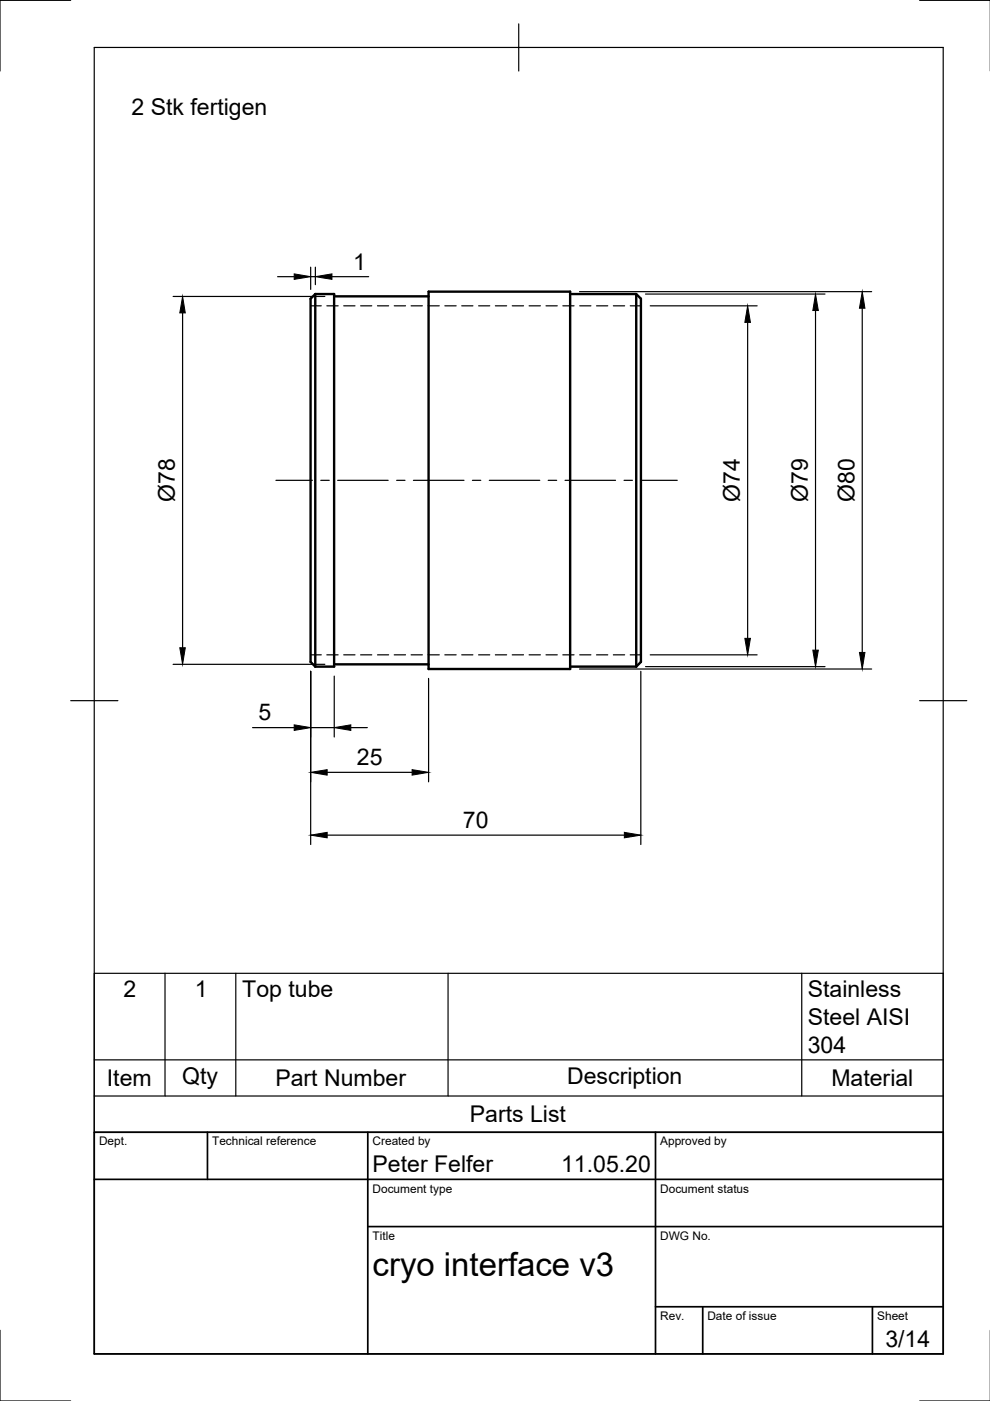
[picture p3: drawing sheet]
<svg xmlns="http://www.w3.org/2000/svg" width="210mm" height="297mm" viewBox="0 0 210 297" stroke-linecap="round" stroke-linejoin="round" font-family="sans-serif">
<!-- layer: Visible -->
<path d="M66.8 62.3l-1 1v77l1 1M66.8 62.3v79M66.8 62.3h4v79h-4M70.8 62.8h20.1M90.9 61.8h30v80h-30zM120.9 62.3h14l1 1v77l-1 1M134.9 62.3v79M70.8 140.9h20.1M120.9 141.3h14" fill="none" stroke="#000" stroke-width=".51"/>
<!-- layer: Hidden -->
<g fill="none" stroke="#000" stroke-width=".25">
<path d="M65.8 64.8h2.3M69.3 64.8h2.4M72.9 64.8h2.4M76.5 64.8h2.3M80 64.8h2.4M83.6 64.8h2.4M87.2 64.8h2.4M90.7 64.8h2.4M94.3 64.8h2.4M97.9 64.8h2.4M101.5 64.8h2.3M105 64.8h2.4"/>
<path d="M108.6 64.8h2.4M112.2 64.8h2.4M115.8 64.8h2.4M119.3 64.8h2.4M122.9 64.8h2.4M126.5 64.8h2.4M130 64.8h2.4M133.6 64.8h2.3M65.8 138.8h2.3M69.3 138.8h2.4M72.9 138.8h2.4M76.5 138.8h2.3"/>
<path d="M80 138.8h2.4M83.6 138.8h2.4M87.2 138.8h2.4M90.7 138.8h2.4M94.3 138.8h2.4M97.9 138.8h2.4M101.5 138.8h2.3M105 138.8h2.4M108.6 138.8h2.4M112.2 138.8h2.4M115.8 138.8h2.4M119.3 138.8h2.4"/>
<path d="M122.9 138.8h2.4M126.5 138.8h2.4M130 138.8h2.4M133.6 138.8h2.3"/>
</g>
<!-- layer: TitleBlock -->
<path d="M20 240.1h180v46.9h-180zM20 250h180M44 240.1v9.9M78 240.1v46.9M139 240.1v46.9M78 260.1h122M139 277.1h61M149 277.1v9.9M185 277.1v9.9" fill="none" stroke="#000" stroke-width=".36"/>
<!-- layer: Border -->
<path d="M15 .1h-15v15M20 10.1h180v276.9h-180zM110 5.1v10M195 .1h15M15 148.6h10M195 148.6h10M0 282.1v14.9h15M195 297h15" fill="none" stroke="#000" stroke-width=".25"/>
<!-- layer: FD_Dimensions -->
<g fill="none" stroke="#000" stroke-width=".25">
<path d="M58.9 58.7h3.5M65.9 56.6v4.7M65.9 58.7h1M66.9 56.6v3.8M70.4 58.7h7.8M36.7 62.9h32.2M38.7 66.3v71M122.9 61.8h61.9M136.9 62.3h38M137.9 64.8h22.6M158.5 68.4v66.9M172.9 65.8v72"/>
<path d="M182.8 65.3v73M137.9 138.8h22.6M36.7 140.9h32.2M53.6 154.3h8.8M65.9 142.3v36.8M65.9 154.3h5M70.9 143.3v13M74.4 154.3h3.5M90.9 143.8v22M122.9 141.8h61.9M135.9 142.3v36.8M136.9 141.3h38"/>
<path d="M69.4 177.1h63M69.4 163.8h18"/>
</g>
<g fill="#000" stroke="#000" stroke-width=".21">
<path d="M62.4 58.1l3.5 .6-3.5 .5zM66.9 58.7l3.5-.6v1.1zM38.7 62.9l.6 3.4h-1.2zM158.5 64.8l.6 3.6h-1.2zM172.9 62.3l.6 3.5h-1.2zM182.8 61.8l.6 3.5h-1.2zM38.1 137.3h1.2l-.6 3.6zM157.9 135.3h1.2l-.6 3.5zM172.3 137.8h1.2l-.6 3.5zM182.2 138.3h1.2l-.6 3.5zM62.4 153.7l3.5 .6-3.5 .6zM70.9 154.3l3.5-.6v1.2z"/>
<path d="M65.9 177.1l3.5-.6v1.1zM65.9 163.8l3.5-.6v1.1zM87.4 163.2l3.5 .6-3.5 .5zM132.4 176.5l3.5 .6-3.5 .5z"/>
</g>
<!-- layer: Smart Centers -->
<path d="M58.5 101.8h7.7M68 101.8h1.8M71.6 101.8h10.7M84.1 101.8h1.8M87.7 101.8h10.7M100.2 101.8h1.7M103.7 101.8h10.7M116.2 101.8h1.8M119.8 101.8h10.7M132.3 101.8h1.8M135.9 101.8h7.7" fill="none" stroke="#000" stroke-width=".25"/>
<!-- layer: Parts Lists -->
<path d="M20 206.4h180v33.7h-180zM35 206.4v26M50 206.4v26M95 206.4v26M170 206.4v26M20 232.4h180M20 224.7h180" fill="none" stroke="#000" stroke-width=".25"/>
<text font-size="7" x="79" y="270.6">cryo interface v3</text>
<g font-size="4.9">
<text x="27.9" y="24.4">2 Stk fertigen</text>
<text x="74.8" y="57.2">1</text>
<text x="37.1" y="106.5" transform="rotate(-90 37.1 106.5)">Ø78</text>
<text x="156.9" y="106.5" transform="rotate(-90 156.9 106.5)">Ø74</text>
<text x="171.3" y="106.5" transform="rotate(-90 171.3 106.5)">Ø79</text>
<text x="181.2" y="106.5" transform="rotate(-90 181.2 106.5)">Ø80</text>
<text x="54.8" y="152.7">5</text>
<text x="75.7" y="162.2">25</text>
<text x="98.1" y="175.5">70</text>
<text x="26.2" y="211.4">2</text>
<text x="41.3" y="211.4">1</text>
<text x="51.4" y="211.4">Top tube</text>
<text x="171.3" y="211.4">Stainless</text>
<text x="171.3" y="217.3">Steel AISI</text>
<text x="171.3" y="223.2">304</text>
<text x="22.7" y="230.3">Item</text>
<text x="38.6" y="229.8">Qty</text>
<text x="58.4" y="230.3">Part Number</text>
<text x="120.2" y="229.8">Description</text>
<text x="176.3" y="230.3">Material</text>
<text x="99.6" y="237.9">Parts List</text>
<text x="79" y="248.5">Peter Felfer</text>
<text x="119" y="248.5">11.05.20</text>
<text x="187.7" y="285.7">3/14</text>
</g>
<g font-size="2.5">
<text x="21" y="242.9">Dept.</text>
<text x="45" y="242.9">Technical reference</text>
<text x="79" y="242.9">Created by</text>
<text x="140" y="242.9">Approved by</text>
<text x="79" y="252.8">Document type</text>
<text x="140" y="252.8">Document status</text>
<text x="79" y="262.9">Title</text>
<text x="140" y="262.9">DWG No.</text>
<text x="140" y="279.9">Rev.</text>
<text x="150" y="279.9">Date of issue</text>
<text x="186" y="279.9">Sheet</text>
</g>
</svg>
